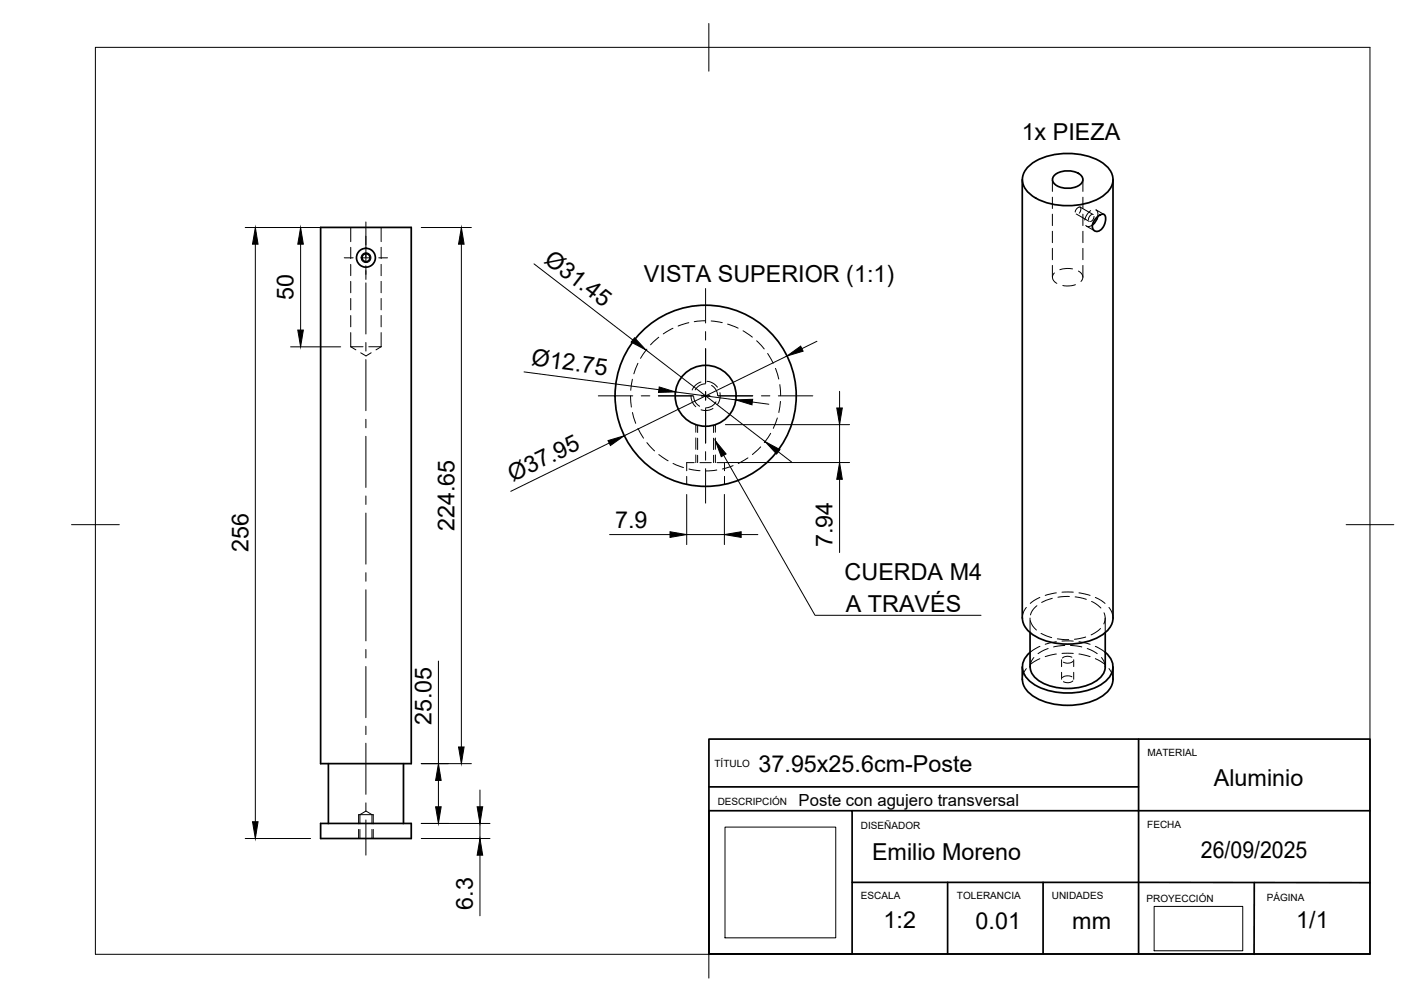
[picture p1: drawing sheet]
<svg xmlns="http://www.w3.org/2000/svg" width="297mm" height="210mm" viewBox="0 0 297 210" stroke-linecap="round" stroke-linejoin="round" font-family="sans-serif">
<!-- layer: Visible -->
<g fill="none" stroke="#000" stroke-width=".36">
<path d="M214.1 37.6l.1 91.9a5 5 0 0 0 3.2 4.1 14.8 14.8 0 0 0 13.4-.6 4.6 4.6 0 0 0 2.4-3.5v-91.9M215.3 35a12.2 12.2 0 0 1 9.6-2.8 10.2 10.2 0 0 1 7.7 3.5 3.7 3.7 0 0 1-1.3 5.2 14.2 14.2 0 0 1-15.3 0 3.7 3.7 0 0 1-.7-5.9zM220.9 36.7a4.4 4.4 0 0 1 5.8 .3 1.56 1.56 0 0 1-1.4 2.2 4.3 4.3 0 0 1-4.7-1 1.19 1.19 0 0 1 .3-1.5zM67.2 47.6h18.9v112.4h-18.9zM229.6 45.7l1.2-.8a.78 .78 0 0 1 .8 .3 .78 .78 0 0 1 0 .9l-.4 1.3-.8 .9a1.07 1.07 0 0 1-1.4-.2 1.07 1.07 0 0 1-.1-1.3zM230 45.4l-.3 .8-.8 .9M214.1 139.7l.1 2.6a5 5 0 0 0 3.2 4.1 14.8 14.8 0 0 0 13.4-.5 4.6 4.6 0 0 0 2.4-3.6v-2.6M215.8 132.5v7.2M215.8 136.6a3.7 3.7 0 0 0-.2 6 13.8 13.8 0 0 0 12.2 2 7.7 7.7 0 0 0 5-3.4 3.7 3.7 0 0 0-1.3-4.6M231.5 132.5v7.2a4.4 4.4 0 0 1-3.2 3.7 12 12 0 0 1-11-1 3.5 3.5 0 0 1-1.5-2.7M68.8 160v12.5M84.5 160v12.5"/>
<path d="M67.2 172.5h18.9v3.2h-18.9z"/>
<circle cx="76.7" cy="54" r="1.97"/>
<circle cx="76.7" cy="54" r=".84"/>
<circle cx="147.8" cy="82.9" r="6.4"/>
<circle cx="147.8" cy="82.9" r="19"/>
</g>
<!-- layer: Hidden -->
<g fill="none" stroke="#000" stroke-width=".21">
<path d="M220.5 37.6v2.5M226.8 37.6v2.5M73.5 47.6v3M73.5 51.8v2.4M73.5 55.4v2.4M73.5 58.9v2.4M79.8 47.6v3M79.8 51.8v2.4M79.8 55.4v2.4M79.8 58.9v2.4M220.5 41.3v2.4M220.5 44.9v2.4"/>
<path d="M220.5 48.4v2.4M220.5 52v2.4M220.5 55.6v2.5M220.9 57.2a1.3 1.3 0 0 0 .5 2.2M224.7 56.3l-1.1-.1-1.6 .3M225.2 44.4l.3-.6 .4-.4h.4l.1 .6-.3 .7M225.3 59.6l-1.3 .3-1.4-.1M225.4 44.8l2.8 1.6M225.9 56.8a1.32 1.32 0 0 1 .5 2.2M226.3 43.4l2.7 1.6M226.8 41.3v2.4M226.8 44.9v2.4"/>
<path d="M226.8 48.4v2.4M226.8 52v2.4M226.8 55.6v2.5M227.6 47.4l1.7 1M228.5 44.1l-.9 1.1-.4 .9M228.7 44.9l-.4 .3-.3 .8M228.9 47.1l-.9 .4-.6-.3M229.2 45.3l-.3 .8-.5 .3M229.6 44l1.7 .9M229.6 44l.3 .5v.9M73.5 72.6h2.6M73.5 72.6l1 .7"/>
<path d="M73.5 62.5v2.4M73.5 66.1v2.4M73.5 69.7v2.9M75.6 73.9l1.1 .7 1-.7M77.3 72.6h2.5M79.8 72.6l-1 .7M79.8 62.5v2.4M79.8 66.1v2.4M79.8 69.7v2.9M132.5 79.5l-.4 2.3M133.6 76.1l-.8 2.2M135.5 73.1l-1.3 2"/>
<path d="M138 70.6l-1.7 1.6M141 68.8l-2.1 1.1M144.3 67.6l-2.3 .7M147.8 67.2l-2.4 .2M149 67.2l2.3 .4M152.4 67.9l2.2 .8M155.7 69.3l1.9 1.3M158.5 71.4l1.6 1.7M160.8 74.1l1.2 2M162.4 77.2l.7 2.2M132.1 82.9l.1 2.4M132.5 86.4l.7 2.3"/>
<path d="M133.6 89.7l1.2 2.1M135.5 92.7l1.6 1.8M138 95.2l2 1.3M141 97.1l2.2 .9M143.8 99.8v1.7M144.3 98.2l2.3 .4M145.3 82.9v.5a2.5 2.5 0 0 0 1.3 1.7M145.4 96.9h-1.6v1.7M146.1 89.1v1.5M146.1 91.8v2.4M146.1 95.4v1.5M146.6 96.9h2.4"/>
<path d="M147.8 80.4h-.3a2.52 2.52 0 0 0-1.9 1.3M149.1 80.7l.4 .4 .6 .7 .2 1.1M149.5 89.1v1.5M149.5 91.8v2.4M149.5 95.4v1.5M150 84.2l-.2 .2a2.56 2.56 0 0 1-2 1M150.2 98.5l-2.4 .2M150.2 96.9h1.6v1.7M151.8 99.8v1.7M153.6 97.6l-2.3 .6M156.7 95.9l-2.1 1.2M159.3 93.6l-1.7 1.6"/>
<path d="M161.4 90.8l-1.3 1.9M162.8 87.6l-.8 2.1M163.4 80.6l.1 2.3M163.5 84.1l-.3 2.3M215 127.2l-.7 1.3-.2 1M215.8 129.5v3M215.8 130l.5 1.1 .8 .9M216.6 137.7l-.7 1.1-.1 .9M217.2 126.9l-.2 .2a3.3 3.3 0 0 0-1.1 1.7M217.8 125.2l-2 1.2M217.8 138l-2 1.2M217.8 135.4l-2 1.3"/>
<path d="M218.1 132.7l2.2 .9M219.6 135.9l-2.2 1M220.4 125.3l-2.2 .9M221.3 124.2l-2.4 .5M221.3 134.4l-2.4 .6M221.3 137l-2.4 .6M221.5 133.8l2.4 .2M222.4 138.2v1.5M222.5 124.1h2.3M222.5 134.3h2.3M222.5 136.9h2.3M223.1 135.2l-2.4 .3"/>
<path d="M224 125l-2.4 .1M224.2 135.2l2.4 .3M224.5 137.7a1.84 1.84 0 0 0-2 .2M224.7 138.5a1.89 1.89 0 0 1-1.9 .2M224.9 138.2v1.5M225.2 125l2.4 .6M226 124.2l2.3 .5M226 134.4l2.3 .6M226 137l2.3 .6M227.4 133.4l-2.3 .5M227.8 135.9l2 1M228.7 126l.8 .4 1.1 1"/>
<path d="M229.4 125.2l2.1 1.2M229.4 135.4l2.1 1.3M229.4 138l2.1 1.2M230.5 131.7l-1.9 1.3M230.7 137.7l.7 1.1 .1 .9M231.3 128.4v.1a2.64 2.64 0 0 1-.1 2.2M231.5 129.5v3M232.3 127.2l.7 1.3 .2 1M215 140.1l-.2 .2a3.4 3.4 0 0 0-.7 2M222.4 140.8v1.5M224.5 141.8a1.89 1.89 0 0 0-2 .1M224.7 142.6a1.78 1.78 0 0 1-1.9 .2"/>
<path d="M224.9 140.8v1.5M232.3 140.1l.2 .2a3.4 3.4 0 0 1 .7 2M75.1 170.7h3.1M75.4 172.6v-1.9l1.3-.8 1.2 .8v1.9M75.4 173.8v1.9M77.9 173.8v1.9"/>
</g>
<!-- layer: Visible Narrow -->
<circle cx="76.7" cy="54" r="1.03" fill="none" stroke="#000" stroke-width=".21"/>
<!-- layer: Hidden Narrow -->
<g fill="none" stroke="#000" stroke-width=".21">
<path d="M148.1 79.9a2.99 2.99 0 0 1 2.2 1.2M144.7 82.9a3 3 0 0 0 1.1 2.3M145.8 89v1.5M145.8 91.8v2.3M145.8 95.3v1.6M146.8 80l-.2 .1a3.1 3.1 0 0 0-1.6 1.6M149.4 85.6l-.4 .1a2.96 2.96 0 0 1-2.1 .1M149.9 89v1.5M149.9 91.8v2.3M149.9 95.3v1.6M150.8 82.3v.1a3 3 0 0 1-.5 2.3M75.1 170.7v1.9"/>
<path d="M75.1 173.8v1.9M78.2 170.7v1.9M78.2 173.8v1.9"/>
</g>
<!-- layer: BORDER -->
<path d="M20 9.9h267v190h-267zM148.5 4.9v10M15 109.9h10M282 109.9h10M148.5 194.9v10" fill="none" stroke="#000" stroke-width=".21"/>
<!-- layer: TITLEBLOCK -->
<path d="M148.5 154.8h138.5v45h-138.5zM238.5 154.8v45M148.5 169.8h30v30h-30zM148.5 164.8h90M178.5 169.8h108.5M178.5 184.8l108.5 .1M198.5 184.8v15M218.5 184.8v15M262.7 184.9v15" fill="none" stroke="#000" stroke-width=".36"/>
<path d="M151.9 173.3h23.2v23.2h-23.2zM241.8 189.9h18.5v9.3h-18.5z" fill="none" stroke="#000" stroke-width=".21"/>
<!-- layer: Smart Centers -->
<g fill="none" stroke="#000" stroke-width=".21">
<path d="M72.1 54h1.9M75.8 54h1.8M76.6 46.5v8.4M76.6 55.7v2.8M76.6 59.3v10.7M79.3 54h1.9M76.6 71.7v1.8M76.6 75.3v10.7M147.8 60.4v7.3M147.8 69.5v1.7M147.8 73v7.3M76.6 87.8v1.8"/>
<path d="M76.6 91.4v10.7M125.3 82.9h7.2M134.3 82.9h1.8M137.9 82.9h7.2M146.9 82.9h1.8M147.8 82v1.8M147.8 85.6v7.2M147.8 94.6v1.8M147.8 98.2v7.2M150.5 82.9h7.2M159.5 82.9h1.8M163 82.9h7.3"/>
<path d="M76.6 103.9v1.8M76.6 107.5v10.7M76.6 120v1.8M76.6 123.5v10.8M76.6 136.1v1.7M76.6 139.6v10.7M76.6 152.1v1.8M76.6 155.7v10.7M76.6 168.2v1.8M76.6 171.8v7.3"/>
</g>
<!-- layer: FD_Dimensions -->
<g fill="none" stroke="#000" stroke-width=".21">
<path d="M51.4 47.7h20M53.5 51.2v120.9M63 51.2v17.9M88.2 47.7h10.5M96.6 51.2v105.3M111.9 55.3l20.7 15.9M60.9 72.7h10.5M109.8 77.9l28.2 3.7M135.3 73.3l25 19.2M164.8 74.6l-34 16.7M171.1 71.5l-3.1 1.5M127.6 92.8l-20.6 10.1"/>
<path d="M141.5 82.1l12.6 1.7M152 89h26M152 96.9h26M157.6 84.2l3.5 .5M163 94.7l2.8 2.1M175.9 82v3.5M175.9 89v7.9M127.7 112h12.7M143.8 103.6v10.5M143.8 112h7.9M151.7 103.6v10.5M155.3 112h3.4"/>
<path d="M175.9 100.4v15.4M91.8 138.5v21.5M88.2 160h10.5M51.4 175.7h13.7M88.2 175.7h14.4M88.2 172.5h14.4M91.8 163.5v5.5M100.5 165.5v3.5M100.5 172.5v3.2M100.5 179.1v12.7"/>
</g>
<g fill="#000" stroke="#000" stroke-width=".21">
<path d="M53.5 47.7l.6 3.5h-1.2zM63 47.7l.5 3.5h-1.1zM96.6 47.7l.6 3.5h-1.1zM62.4 69.1h1.1l-.5 3.6zM132.9 70.8l2.4 2.5-3.1-1.6zM164.8 74.6l2.9-2.1 .5 1.1zM127.4 92.3l3.4-1-2.9 2zM138.1 81.1l3.4 1-3.6 .1zM154.1 83.8l3.6-.2-.2 1.2zM160.3 92.5l3.1 1.7-.7 .9zM175.3 85.5h1.1l-.5 3.5zM140.4 111.4l3.4 .6-3.4 .6z"/>
<path d="M151.7 112l3.6-.6v1.2zM175.9 96.9l.5 3.5h-1.1zM96.1 156.5h1.1l-.6 3.5zM52.9 172.1h1.2l-.6 3.6zM91.2 169h1.2l-.6 3.5zM91.8 160l.6 3.5h-1.2zM99.9 169h1.2l-.6 3.5zM100.5 175.7l.6 3.4h-1.2z"/>
</g>
<!-- layer: Hole Notes -->
<path d="M149.9 92.3l2.2 2.8-1 .6z" fill="#000" stroke="#000" stroke-width=".21"/>
<path d="M151.6 95.4l19.1 33.5h34.8" fill="none" stroke="#000" stroke-width=".21"/>
<g font-size="4.9">
<text x="214" y="29.4">1x PIEZA</text>
<text x="113.7" y="54.8" transform="rotate(38 113.7 54.8)">Ø31.45</text>
<text x="134.9" y="59.2">VISTA SUPERIOR (1:1)</text>
<text x="61.5" y="62.9" transform="rotate(-90 61.5 62.9)">50</text>
<text x="111.2" y="76.5" transform="rotate(8 111.2 76.5)">Ø12.75</text>
<text x="107.4" y="101" transform="rotate(-26 107.4 101)">Ø37.95</text>
<text x="95.2" y="111.3" transform="rotate(-90 95.2 111.3)">224.65</text>
<text x="128.9" y="110.5">7.9</text>
<text x="52" y="115.7" transform="rotate(-90 52 115.7)">256</text>
<text x="174.4" y="114.6" transform="rotate(-90 174.4 114.6)">7.94</text>
<text x="176.9" y="121.5">CUERDA M4</text>
<text x="177.2" y="128.2">A TRAVÉS</text>
<text x="90.4" y="151.9" transform="rotate(-90 90.4 151.9)">25.05</text>
<text x="158.9" y="161.7">37.95x25.6cm-Poste</text>
<text x="254.3" y="164.8">Aluminio</text>
<text x="251.6" y="179.7">26/09/2025</text>
<text x="182.7" y="180.1">Emilio Moreno</text>
<text x="99.1" y="190.6" transform="rotate(-90 99.1 190.6)">6.3</text>
<text x="185.1" y="194.4">1:2</text>
<text x="204.4" y="194.5">0.01</text>
<text x="224.6" y="194.6">mm</text>
<text x="271.5" y="194.5">1/1</text>
</g>
<text font-size="3.5" x="167.3" y="168.8">Poste con agujero transversal</text>
<g font-size="2.1">
<text x="149.7" y="160.6">TÍTULO</text>
<text x="240.3" y="158.3">MATERIAL</text>
<text x="150.3" y="168.7">DESCRIPCIÓN</text>
<text x="180.3" y="173.7">DISEÑADOR</text>
<text x="240.3" y="173.4">FECHA</text>
<text x="180.3" y="188.4">ESCALA</text>
<text x="200.4" y="188.4">TOLERANCIA</text>
<text x="220.3" y="188.4">UNIDADES</text>
<text x="240.2" y="188.9">PROYECCIÓN</text>
<text x="265.3" y="188.7">PÁGINA</text>
</g>
</svg>
